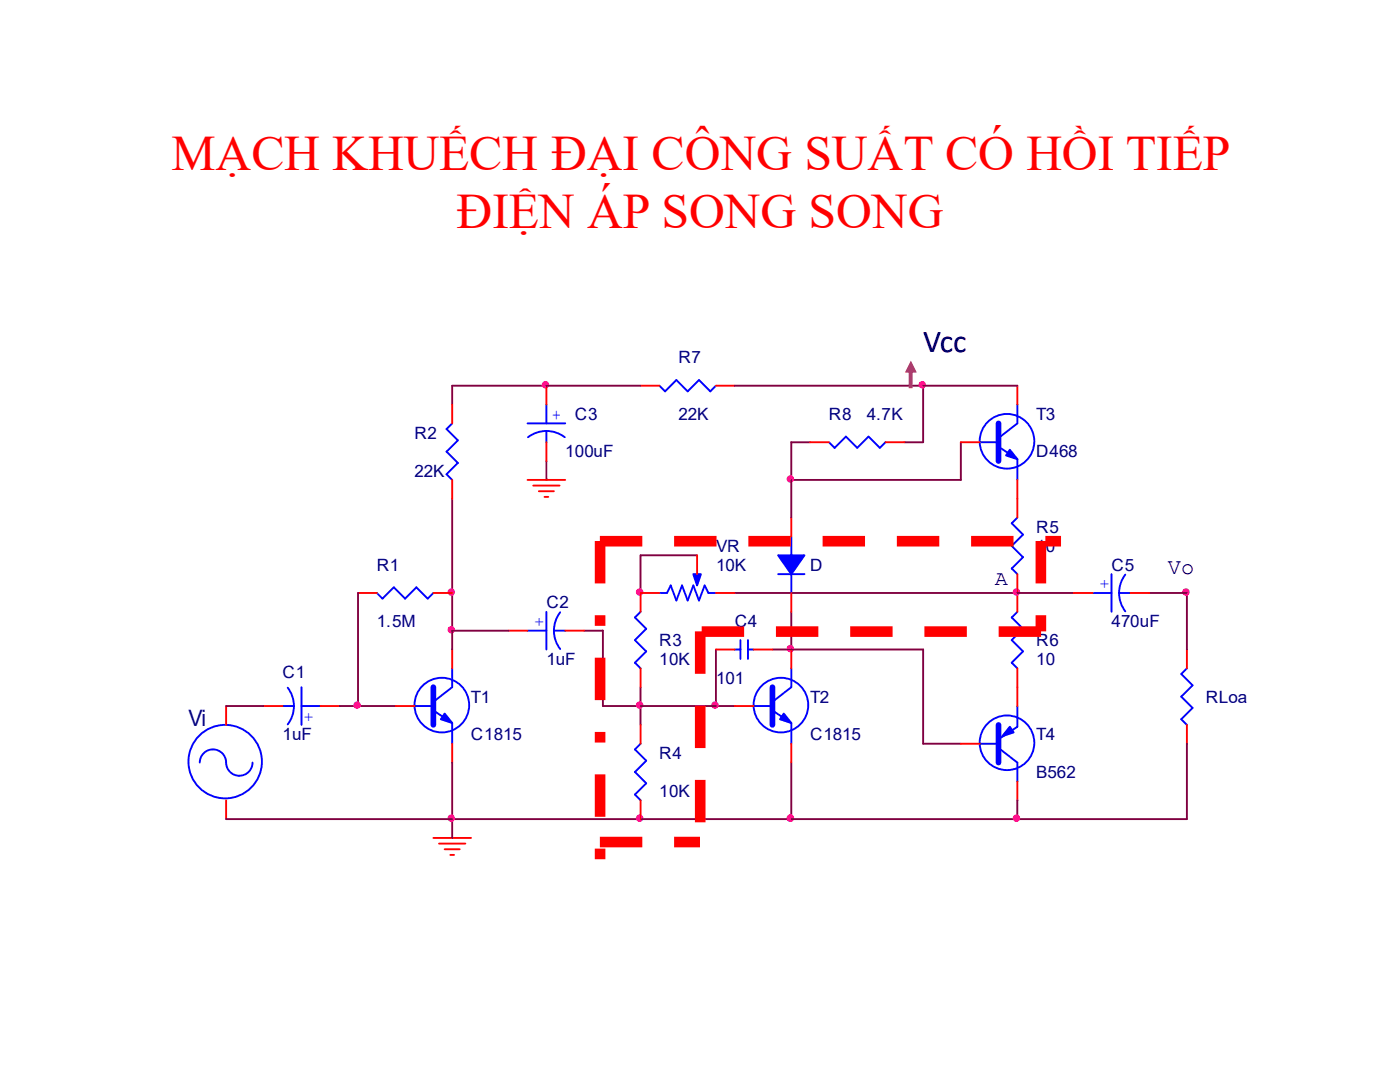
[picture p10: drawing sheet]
<svg xmlns="http://www.w3.org/2000/svg" width="279mm" height="216mm" viewBox="0 0 279 216" stroke-linecap="round" stroke-linejoin="round" font-family="sans-serif">
<g fill="none" stroke="#00f" stroke-width=".38">
<path d="M131.6 77l1.1 1.1 2.3-2.3 2.2 2.3 2.3-2.3 2.3 2.3 1.1-1.1M90.2 84.5l-1.1 1.1 2.3 2.3-2.3 2.2 2.3 2.3-2.3 2.2 1.1 1.2M105.3 84.5h7.5M105.4 87.2a6 6 0 0 1 7.3 0M109 80.7v3.8M109 86v2.2M165.4 88.2l1.2 1.2 2.2-2.3 2.3 2.3 2.2-2.3 2.3 2.3 1.1-1.2M195.5 88.2h3.8M199.6 89.4l3.4 2.2v4.2M203 80.7v3.8l-3.4 2.6M75.2 118.3l1.1 1.1 2.3-2.2 2.2 2.2 2.3-2.2 2.3 2.2 1.1-1.1M131.6 118.3h1.5l.8-1.5 1.1 3 1.1-3 1.1 3 1.2-3 1.1 3 1.1-3 .8 1.5h1.5"/>
<path d="M155.3 114.6h5.2M157.9 107v3.8M157.9 114.6v3.7M203 103.3l-1.1 1.1 2.3 2.3-2.3 2.2 2.3 2.3-2.3 2.2 1.1 1.2M218.1 118.3h3.7M221.8 114.6v7.5M223.3 118.3l.1 1.1 .4 1.1 .8 1.5M223.3 118.3h2.3M224.6 114.7l-.8 1.4-.4 1.1-.1 1.1M57.4 137.2l.6 1 .4 1 .3 1.7M60.2 137.1v7.5M90.2 133.4v3.7l-3.3 2.7"/>
<path d="M105.3 125.8h3.7M109 122.1v7.5M110.5 125.8l.2 1.2 .3 1 .8 1.5M110.5 125.8h2.3M111.8 122.2l-.8 1.4-.3 1.1-.2 1.1M127.8 122.1l-1.1 1.1 2.3 2.3-2.3 2.2 2.3 2.3-2.3 2.2 1.1 1.2M146.6 129.6h1.2M147.8 127.7v3.8M149.3 127.7v3.8M149.3 129.6h1.1M157.9 133.4v3.7l-3.4 2.7M203 122.1l-1.1 1.1 2.3 2.3-2.3 2.2 2.3 2.3-2.3 2.2 1.1 1.2"/>
<path d="M236.9 133.4l-1.2 1.1 2.3 2.2-2.3 2.3 2.3 2.3-2.3 2.2 1.2 1.1M39.9 152.2a2.63 2.63 0 0 1 2.6-2.7 2.63 2.63 0 0 1 2.6 2.7 2.64 2.64 0 0 0 2.7 2.6 2.64 2.64 0 0 0 2.6-2.6M56.4 140.9h2.3M58.7 140.9l-.3 1.7-.4 1-.6 .9M60.2 140.9h3.7M82.7 140.9h3.8M86.9 142l3.3 2.3v4.1M127.8 148.4l-1.1 1.1 2.3 2.3-2.3 2.2 2.3 2.3-2.3 2.3 1.1 1.1M150.4 140.9h3.8M154.5 142l3.4 2.3v4.1M195.5 148.4h3.8M199.6 149.5l3.4 2.7v3.7"/>
<path d="M203 140.9v4.1l-3.4 2.3"/>
<circle cx="201" cy="88.1" r="5.5"/>
<circle cx="44.9" cy="152" r="7.3"/>
<circle cx="88.2" cy="140.7" r="5.5"/>
<circle cx="155.9" cy="140.7" r="5.5"/>
<circle cx="201" cy="148.2" r="5.5"/>
</g>
<g fill="none" stroke="#f00" stroke-width=".38">
<path d="M109 77v3.7M127.8 77h3.8M142.9 77h3.7M203 77v3.7M90.2 80.7v3.8M90.2 95.8v3.7M105.3 95.8h7.5M106.4 96.9h5.3M107.5 98h3M108.7 99.1h.7M109 88.2v3.8M161.7 88.2h3.7"/>
<path d="M176.7 88.2h3.8M191.8 88.2h3.7M203 95.8v7.5M71.4 118.3h3.8M86.5 118.3h3.7M131.6 118.3h-3.8v3.8M139.1 110.8v3.8M142.9 118.3h3.7M157.9 103.3v3.7M157.9 118.3v3.8M203 114.6v7.5M214.3 118.3h3.8"/>
<path d="M225.6 118.3h3.8M90.2 129.6v3.8M101.5 125.8h3.8M112.8 125.8h3.8M127.8 133.4v3.7M142.9 129.6h3.7M150.4 129.6h3.8M157.9 129.6v3.8M203 133.4v7.5M236.9 129.6v3.8M45.1 140.9v3.7M45.1 159.7v3.7"/>
<path d="M52.6 140.9h3.8M63.9 140.9h3.8M79 140.9h3.7M90.2 148.4v3.8M127.8 144.6v3.8M127.8 159.7v3.7M146.6 140.9h3.8M157.9 148.4v3.8M191.8 148.4h3.7M203 155.9v3.8M236.9 144.6v3.8M86.5 167.2h7.5"/>
<path d="M87.6 168.3h5.3M88.7 169.5h3M89.9 170.6h.7"/>
</g>
<g fill="none" stroke="#800040" stroke-width=".38">
<path d="M127.8 77h-37.6v3.7M146.6 77h56.4M184.2 77v11.2h-3.7M90.2 99.5v30.1M109 92v3.8M161.7 88.2h-3.8v15.1M191.8 88.2v7.6h-33.9M71.4 118.3v22.6M139.1 110.8h-11.3v7.5M146.6 118.3h67.7M229.4 118.3h7.5v11.3M90.2 125.8h11.3"/>
<path d="M116.6 125.8h3.7v15.1h26.3M127.8 137.1v7.5M142.9 129.6v11.3M154.2 129.6h30v18.8h7.6M157.9 122.1v7.5M45.1 140.9h7.5M67.7 140.9h11.3M90.2 152.2v15M157.9 152.2v11.2M203 159.7v3.7M236.9 148.4v15h-191.8"/>
</g>
<g fill="#f0f" stroke="#f0f" stroke-width=".38">
<circle cx="157.7" cy="163.3" r=".56"/>
<circle cx="157.7" cy="95.6" r=".56"/>
<circle cx="157.7" cy="129.4" r=".56"/>
<circle cx="108.9" cy="76.8" r=".57"/>
<circle cx="127.7" cy="118.1" r=".56"/>
<circle cx="90.1" cy="125.7" r=".56"/>
<circle cx="202.8" cy="118.1" r=".56"/>
<circle cx="127.7" cy="163.3" r=".56"/>
<circle cx="236.7" cy="118.1" r=".56"/>
<circle cx="90.1" cy="118.1" r=".56"/>
<circle cx="142.7" cy="140.7" r=".57"/>
<circle cx="127.7" cy="140.7" r=".57"/>
<circle cx="90.1" cy="163.3" r=".56"/>
<circle cx="184" cy="76.8" r=".56"/>
<circle cx="202.8" cy="163.3" r=".56"/>
<circle cx="71.3" cy="140.7" r=".57"/>
</g>
<path d="M199.3 84.5v7.5M86.5 137.1v7.5M154.2 137.1v7.5M199.3 144.6v7.6" fill="none" stroke="#00f" stroke-width="1.1"/>
<g fill="#00f" stroke="#00f" stroke-width=".38">
<path d="M156.4 142.4l1.5 1.9-2.2-.8z"/>
<path d="M201.5 145l.8 1.1-2.3 .8z"/>
<path d="M88.7 142.4l1.5 1.9-2.2-.8z"/>
<path d="M138.4 114.6h1.5l-.8 2.2z"/>
<path d="M201.5 89.7l1.5 1.9-2.2-.7z"/>
<path d="M155.3 110.8h5.2l-2.6 3.8z" fill-rule="evenodd"/>
</g>
<path d="M181.4 74v3.5h.7v-3.5zM181.8 72l-1.2 2.3h2.4z" fill="#be4b48"/>
<g fill="#f00">
<path d="M119.7 106.9h8.5v2.2h-8.5zM134.5 106.9h8.5v2.2h-8.5zM149.4 106.9h8.4v2.2h-8.4zM164.2 106.9h8.4v2.2h-8.4zM179 106.9h8.5v2.2h-8.5zM193.8 106.9h8.5v2.2h-8.5zM208.6 106.9h3.2v2.2h-3.2z"/>
<path d="M118.7 107.9h2.1v8.5h-2.1zM118.7 122.8h2.1v2.1h-2.1zM118.7 131.2h2.1v8.5h-2.1zM118.7 146h2.1v2.2h-2.1zM118.7 154.5h2.1v8.5h-2.1zM118.7 169.3h2.1v2.1h-2.1z"/>
<path d="M206.7 107.9h2.1v8.5h-2.1zM206.7 122.8h2.1v3.2h-2.1z"/>
<path d="M199.3 125v2.1h8.5v-2.1zM184.5 125v2.1h8.5v-2.1zM169.7 125v2.1h8.4v-2.1zM154.9 125v2.1h8.4v-2.1zM140 125v2.1h8.5v-2.1z"/>
<path d="M138.7 126h2.1v8.5h-2.1zM138.7 140.8h2.1v8.5h-2.1zM138.7 155.6h2.1v8.5h-2.1z"/>
<path d="M119.7 167h8.5v2.1h-8.5zM134.5 167h5.2v2.1h-5.2z"/>
</g>
<g font-size="9.9" fill="#f00">
<text x="34.2" y="33.9">MẠCH KHUẾCH ĐẠI CÔNG SUẤT CÓ HỒI TIẾP</text>
<text x="91.1" y="45.5">ĐIỆN ÁP SONG SONG</text>
</g>
<text font-size="6.3" x="184.2" y="70.2">Vcc</text>
<text font-size="4.5" x="233.1" y="114.5">Vo</text>
<text font-size="4.5" fill="#000080" x="37.6" y="144.9">Vi</text>
<text font-size="4.1" x="198.6" y="116.7">A</text>
<g font-size="3.4" fill="#000080">
<text x="135.4" y="72.5">R7</text>
<text x="114.7" y="83.7">C3</text>
<text x="135.4" y="83.7">22K</text>
<text x="165.4" y="83.7">R8</text>
<text x="173" y="83.7">4.7K</text>
<text x="206.8" y="83.7">T3</text>
<text x="82.7" y="87.5">R2</text>
<text x="82.7" y="95.1">22K</text>
<text x="112.8" y="91.3">100uF</text>
<text x="206.8" y="91.3">D468</text>
<text x="206.8" y="106.3">R5</text>
<text x="75.2" y="113.9">R1</text>
<text x="142.9" y="110.1">VR</text>
<text x="142.9" y="113.9">10K</text>
<text x="161.7" y="113.9">D</text>
<text x="206.8" y="110.1">10</text>
<text x="221.8" y="113.9">C5</text>
<text x="75.2" y="125.1">1.5M</text>
<text x="109.1" y="121.4">C2</text>
<text x="146.6" y="125.1">C4</text>
<text x="221.8" y="125.1">470uF</text>
<text x="131.6" y="128.9">R3</text>
<text x="206.8" y="128.9">R6</text>
<text x="56.4" y="135.3">C1</text>
<text x="109.1" y="132.7">1uF</text>
<text x="131.6" y="132.7">10K</text>
<text x="142.9" y="136.4">101</text>
<text x="206.8" y="132.7">10</text>
<text x="94" y="140.2">T1</text>
<text x="161.7" y="140.2">T2</text>
<text x="240.6" y="140.2">RLoa</text>
<text x="56.4" y="147.7">1uF</text>
<text x="94" y="147.7">C1815</text>
<text x="161.7" y="147.7">C1815</text>
<text x="206.8" y="147.7">T4</text>
<text x="131.6" y="151.5">R4</text>
<text x="206.8" y="155.2">B562</text>
<text x="131.6" y="159">10K</text>
</g>
<text font-size="3.4" fill="#00f" x="110.2" y="83.7">+</text>
<g font-size="3.1" fill="#00f">
<text x="221.3" y="117.6" transform="rotate(-90 221.3 117.6)">+</text>
<text x="108.5" y="125.1" transform="rotate(-90 108.5 125.1)">+</text>
<text x="60.7" y="142" transform="rotate(90 60.7 142)">+</text>
</g>
</svg>
